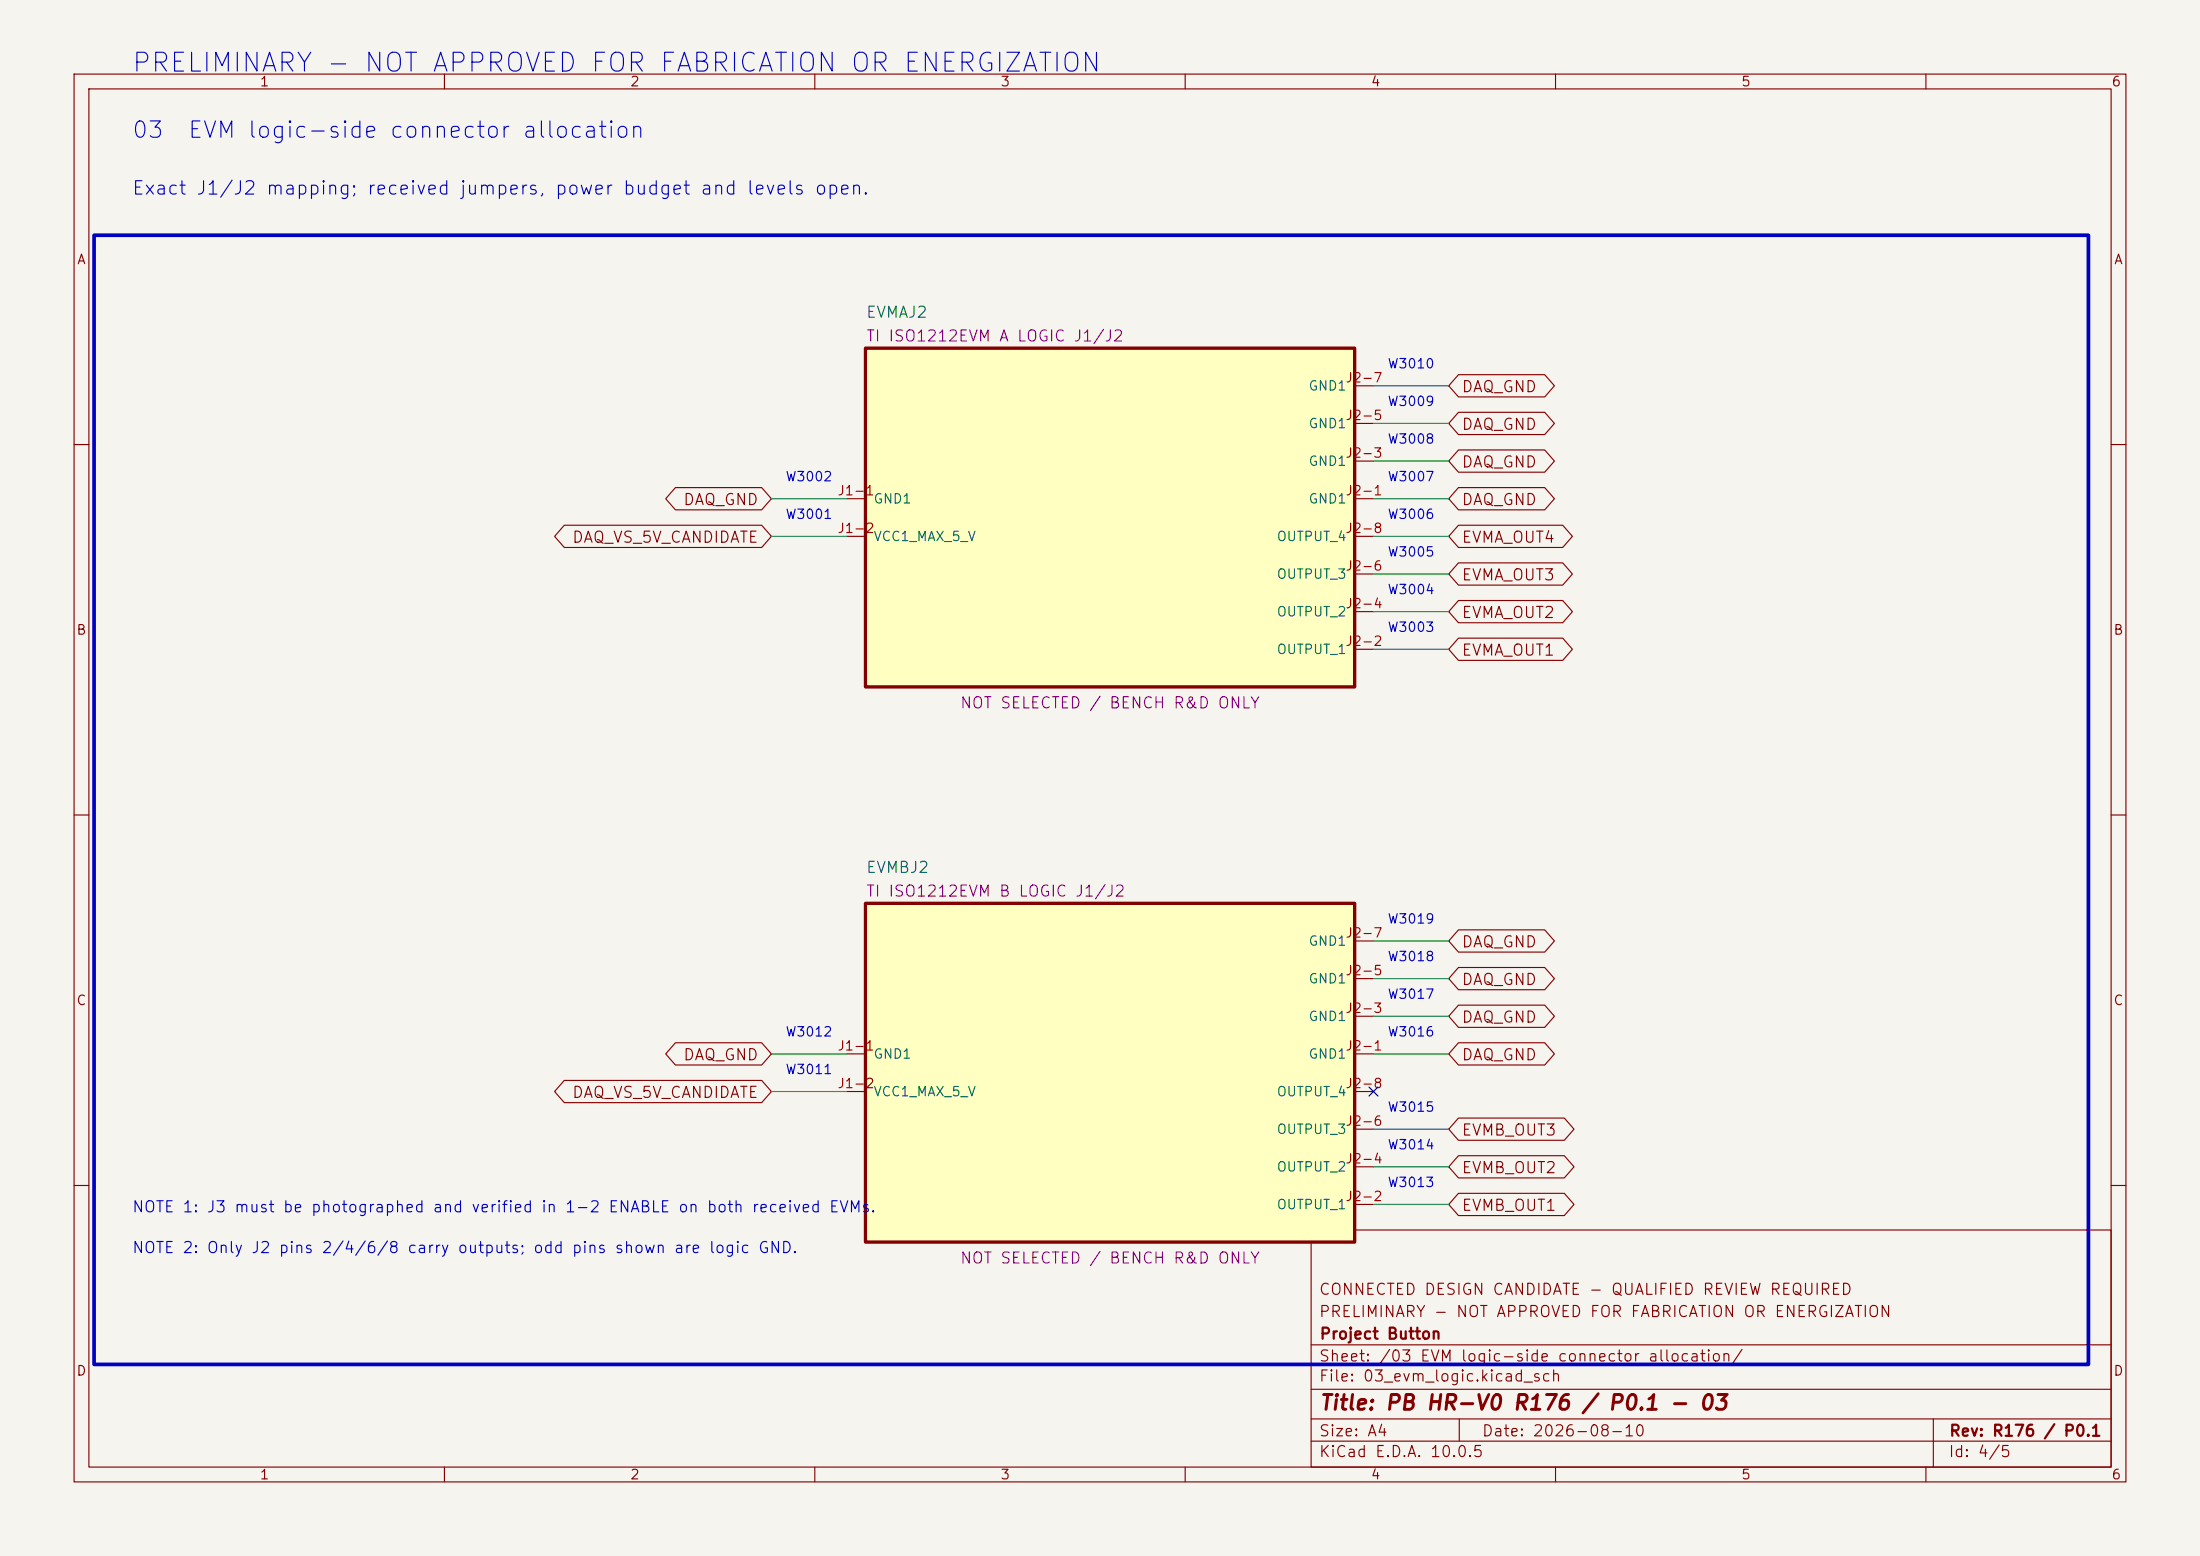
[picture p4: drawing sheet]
<svg xmlns="http://www.w3.org/2000/svg" width="297mm" height="210mm" viewBox="0 0 297 210" stroke-linecap="round" stroke-linejoin="round" font-family="sans-serif">
<path d="M0 0h297v210h-297z" fill="#f5f4ef" stroke="#f5f4ef" stroke-width=".14"/>
<g fill="none" stroke="#840000" stroke-width=".15">
<path d="M10 10h277v190h-277zM12 12h273v186h-273zM60 10v2M110 10v2M160 10v2M210 10v2M260 10v2M10 60h2M285 60h2M10 110h2M285 110h2M10 160h2"/>
<path d="M177 166h108v32h-108zM285 160h2M60 198v2M110 198v2M160 198v2M177 194.5h108M177 191.5h108M177 187.5h108M177 181.5h108M197 191.5v3M210 198v2M260 198v2"/>
<path d="M261 191.5v6.5"/>
</g>
<path d="M116.8 121.9h66.1v45.7h-66.1z" fill="#ffffc2"/>
<path d="M116.8 121.9h66.1v45.7h-66.1z" fill="none" stroke="#840000" stroke-width=".45"/>
<path d="M182.9 137.2h2.5M182.9 132.1h2.5M182.9 127h2.5M114.3 142.2h2.5M114.3 147.3h2.5M182.9 142.2h2.5M182.9 147.3h2.5M182.9 157.5h2.5M182.9 152.4h2.5M182.9 162.6h2.5" fill="none" stroke="#840000" stroke-width=".15"/>
<path d="M116.8 47h66.1v45.7h-66.1z" fill="#ffffc2"/>
<path d="M116.8 47h66.1v45.7h-66.1z" fill="none" stroke="#840000" stroke-width=".45"/>
<g fill="none" stroke="#840000" stroke-width=".15">
<path d="M182.9 57.2h2.5M182.9 52.1h2.5M196.9 50.6h11.6l1.4 1.5-1.4 1.5h-11.6l-1.3-1.5zM196.9 55.6h11.6l1.4 1.6-1.4 1.5h-11.6l-1.3-1.5zM76.2 70.9h26.6l1.3 1.5-1.3 1.5h-26.6l-1.3-1.5zM91.2 65.8h11.6l1.3 1.5-1.3 1.5h-11.6l-1.3-1.5zM114.3 67.3h2.5M114.3 72.4h2.5M182.9 67.3h2.5M182.9 72.4h2.5M182.9 62.2h2.5M182.9 77.5h2.5"/>
<path d="M196.9 65.8h11.6l1.4 1.5-1.4 1.5h-11.6l-1.3-1.5zM196.9 60.7h11.6l1.4 1.5-1.4 1.5h-11.6l-1.3-1.5zM196.9 70.9h14.1l1.3 1.5-1.3 1.5h-14.1l-1.3-1.5zM196.9 76h14.1l1.3 1.5-1.3 1.5h-14.1l-1.3-1.5zM182.9 87.6h2.5M182.9 82.6h2.5M196.9 86.1h14.1l1.3 1.5-1.3 1.5h-14.1l-1.3-1.5zM196.9 81h14.1l1.3 1.6-1.3 1.5h-14.1l-1.3-1.5zM196.9 125.5h11.6l1.4 1.5-1.4 1.5h-11.6l-1.3-1.5zM196.9 130.6h11.6l1.4 1.5-1.4 1.5h-11.6l-1.3-1.5zM196.9 135.7h11.6l1.4 1.5-1.4 1.5h-11.6l-1.3-1.5zM76.2 145.8h26.6l1.3 1.5-1.3 1.5h-26.6l-1.3-1.5z"/>
<path d="M91.2 140.7h11.6l1.3 1.5-1.3 1.5h-11.6l-1.3-1.5zM196.9 140.7h11.6l1.4 1.5-1.4 1.5h-11.6l-1.3-1.5zM196.9 150.9h14.3l1.3 1.5-1.3 1.5h-14.3l-1.3-1.5zM196.9 156h14.3l1.3 1.5-1.3 1.5h-14.3l-1.3-1.5zM196.9 161.1h14.3l1.3 1.5-1.3 1.5h-14.3l-1.3-1.5z"/>
</g>
<g fill="none" stroke="#009600" stroke-width=".15">
<path d="M185.4 57.2h10.2M185.4 52.1h10.2M104.1 67.3h10.2M104.1 72.4h10.2M185.4 67.3h10.2M185.4 72.4h10.2M185.4 77.5h10.2M185.4 62.2h10.2M185.4 82.6h10.2M185.4 87.6h10.2M185.4 132.1h10.2M185.4 127h10.2"/>
<path d="M185.4 137.2h10.2M104.1 142.2h10.2M104.1 147.3h10.2M185.4 152.4h10.2M185.4 142.2h10.2M185.4 157.5h10.2M185.4 162.6h10.2"/>
</g>
<path d="M184.8 146.7l1.2 1.2M186 146.7l-1.2 1.2" fill="none" stroke="#000084" stroke-width=".15"/>
<path d="M12.7 31.8h269.2v152.4h-269.2z" fill="none" stroke="#0000c2" stroke-width=".5"/>
<text font-size="2.5" fill="#0000c2" x="17.6" y="10.4">PRELIMINARY - NOT APPROVED FOR FABRICATION OR ENERGIZATION</text>
<g font-size="2.2" fill="#0000c2">
<text x="17.7" y="19.2">03</text>
<text x="25.2" y="19.2">EVM logic-side connector allocation</text>
</g>
<text font-size="2" fill="#840000" x="178" y="190.8">Title: PB HR-V0 R176 / P0.1 - 03</text>
<text font-size="1.8" fill="#0000c2" x="17.7" y="26.7">Exact J1/J2 mapping; received jumpers, power budget and levels open.</text>
<g font-size="1.5" fill="#006464">
<text x="116.8" y="43.3">EVMAJ2</text>
<text x="116.8" y="118.2">EVMBJ2</text>
</g>
<g font-size="1.5" fill="#840084">
<text x="116.8" y="46.5">TI ISO1212EVM A LOGIC J1/J2</text>
<text x="129.5" y="96">NOT SELECTED / BENCH R&amp;D ONLY</text>
<text x="116.8" y="121.4">TI ISO1212EVM B LOGIC J1/J2</text>
<text x="129.5" y="170.9">NOT SELECTED / BENCH R&amp;D ONLY</text>
</g>
<g font-size="1.5" fill="#840000">
<text x="197.2" y="53.3">DAQ_GND</text>
<text x="197.2" y="58.4">DAQ_GND</text>
<text x="197.2" y="63.5">DAQ_GND</text>
<text x="92.1" y="68.6">DAQ_GND</text>
<text x="197.2" y="68.6">DAQ_GND</text>
<text x="77.1" y="73.6">DAQ_VS_5V_CANDIDATE</text>
<text x="197.2" y="73.6">EVMA_OUT4</text>
<text x="197.2" y="83.8">EVMA_OUT2</text>
<text x="197.2" y="78.7">EVMA_OUT3</text>
<text x="197.2" y="88.9">EVMA_OUT1</text>
<text x="197.2" y="128.2">DAQ_GND</text>
<text x="197.2" y="133.3">DAQ_GND</text>
<text x="92.1" y="143.5">DAQ_GND</text>
<text x="197.2" y="138.4">DAQ_GND</text>
<text x="197.2" y="143.5">DAQ_GND</text>
<text x="77.1" y="148.6">DAQ_VS_5V_CANDIDATE</text>
<text x="197.2" y="153.6">EVMB_OUT3</text>
<text x="197.2" y="158.7">EVMB_OUT2</text>
<text x="197.2" y="163.8">EVMB_OUT1</text>
<text x="178" y="178.1">PRELIMINARY - NOT APPROVED FOR FABRICATION OR ENERGIZATION</text>
<text x="178" y="175.1">CONNECTED DESIGN CANDIDATE - QUALIFIED REVIEW REQUIRED</text>
<text x="178" y="184.1">Sheet: /03 EVM logic-side connector allocation/</text>
<text x="178" y="181.1">Project Button</text>
<text x="178" y="186.8">File: 03_evm_logic.kicad_sch</text>
<text x="178" y="197">KiCad E.D.A. 10.0.5</text>
<text x="178" y="194.2">Size: A4</text>
<text x="200" y="194.2">Date: 2026-08-10</text>
<text x="263" y="197">Id: 4/5</text>
<text x="263" y="194.2">Rev: R176 / P0.1</text>
</g>
<g font-size="1.5" fill="#0000c2">
<text x="17.7" y="164">NOTE 1: J3 must be photographed and verified in 1-2 ENABLE on both received EVMs.</text>
<text x="17.7" y="169.5">NOTE 2: Only J2 pins 2/4/6/8 carry outputs; odd pins shown are logic GND.</text>
</g>
<g font-size="1.3" fill="#840000">
<text x="35" y="12">1</text>
<text x="85" y="12">2</text>
<text x="135" y="12">3</text>
<text x="185" y="12">4</text>
<text x="235" y="12">5</text>
<text x="285" y="12">6</text>
<text x="10.3" y="36">A</text>
<text x="285.3" y="36">A</text>
<text x="10.2" y="86">B</text>
<text x="285.2" y="86">B</text>
<text x="10.2" y="136">C</text>
<text x="285.2" y="136">C</text>
<text x="10.2" y="186">D</text>
<text x="285.2" y="186">D</text>
<text x="35" y="200">1</text>
<text x="85" y="200">2</text>
<text x="135" y="200">3</text>
<text x="185" y="200">4</text>
<text x="235" y="200">5</text>
<text x="285" y="200">6</text>
</g>
<g font-size="1.3" fill="#006464">
<text x="176.6" y="53">GND1</text>
<text x="176.6" y="58.1">GND1</text>
<text x="176.6" y="63.2">GND1</text>
<text x="117.8" y="68.3">GND1</text>
<text x="176.6" y="68.3">GND1</text>
<text x="117.8" y="73.4">VCC1_MAX_5_V</text>
<text x="172.3" y="73.4">OUTPUT_4</text>
<text x="172.3" y="83.5">OUTPUT_2</text>
<text x="172.3" y="78.4">OUTPUT_3</text>
<text x="172.3" y="88.6">OUTPUT_1</text>
<text x="176.6" y="128">GND1</text>
<text x="176.6" y="133">GND1</text>
<text x="117.8" y="143.2">GND1</text>
<text x="176.6" y="143.2">GND1</text>
<text x="176.6" y="138.1">GND1</text>
<text x="117.8" y="148.3">VCC1_MAX_5_V</text>
<text x="172.3" y="148.3">OUTPUT_4</text>
<text x="172.3" y="153.4">OUTPUT_3</text>
<text x="172.3" y="158.4">OUTPUT_2</text>
<text x="172.3" y="163.5">OUTPUT_1</text>
</g>
<g font-size="1.3" fill="#a90000">
<text x="181.5" y="51.9">J2-7</text>
<text x="181.5" y="57">J2-5</text>
<text x="181.5" y="62.1">J2-3</text>
<text x="113" y="67.2">J1-1</text>
<text x="181.5" y="67.2">J2-1</text>
<text x="113" y="72.3">J1-2</text>
<text x="181.5" y="77.3">J2-6</text>
<text x="181.5" y="72.3">J2-8</text>
<text x="181.5" y="82.4">J2-4</text>
<text x="181.5" y="87.5">J2-2</text>
<text x="181.5" y="131.9">J2-5</text>
<text x="181.5" y="126.9">J2-7</text>
<text x="181.5" y="137">J2-3</text>
<text x="113" y="142.1">J1-1</text>
<text x="181.5" y="142.1">J2-1</text>
<text x="113" y="147.2">J1-2</text>
<text x="181.5" y="147.2">J2-8</text>
<text x="181.5" y="152.3">J2-6</text>
<text x="181.5" y="157.3">J2-4</text>
<text x="181.5" y="162.4">J2-2</text>
</g>
<g font-size="1.3" fill="#0000c2">
<text x="187.2" y="50">W3010</text>
<text x="187.2" y="55.1">W3009</text>
<text x="105.9" y="65.3">W3002</text>
<text x="187.2" y="60.2">W3008</text>
<text x="187.2" y="65.3">W3007</text>
<text x="105.9" y="70.4">W3001</text>
<text x="187.2" y="70.4">W3006</text>
<text x="187.2" y="75.4">W3005</text>
<text x="187.2" y="80.5">W3004</text>
<text x="187.2" y="85.6">W3003</text>
<text x="187.2" y="125">W3019</text>
<text x="187.2" y="130.1">W3018</text>
<text x="187.2" y="135.1">W3017</text>
<text x="105.9" y="140.2">W3012</text>
<text x="187.2" y="140.2">W3016</text>
<text x="105.9" y="145.3">W3011</text>
<text x="187.2" y="155.5">W3014</text>
<text x="187.2" y="150.4">W3015</text>
<text x="187.2" y="160.5">W3013</text>
</g>
</svg>
